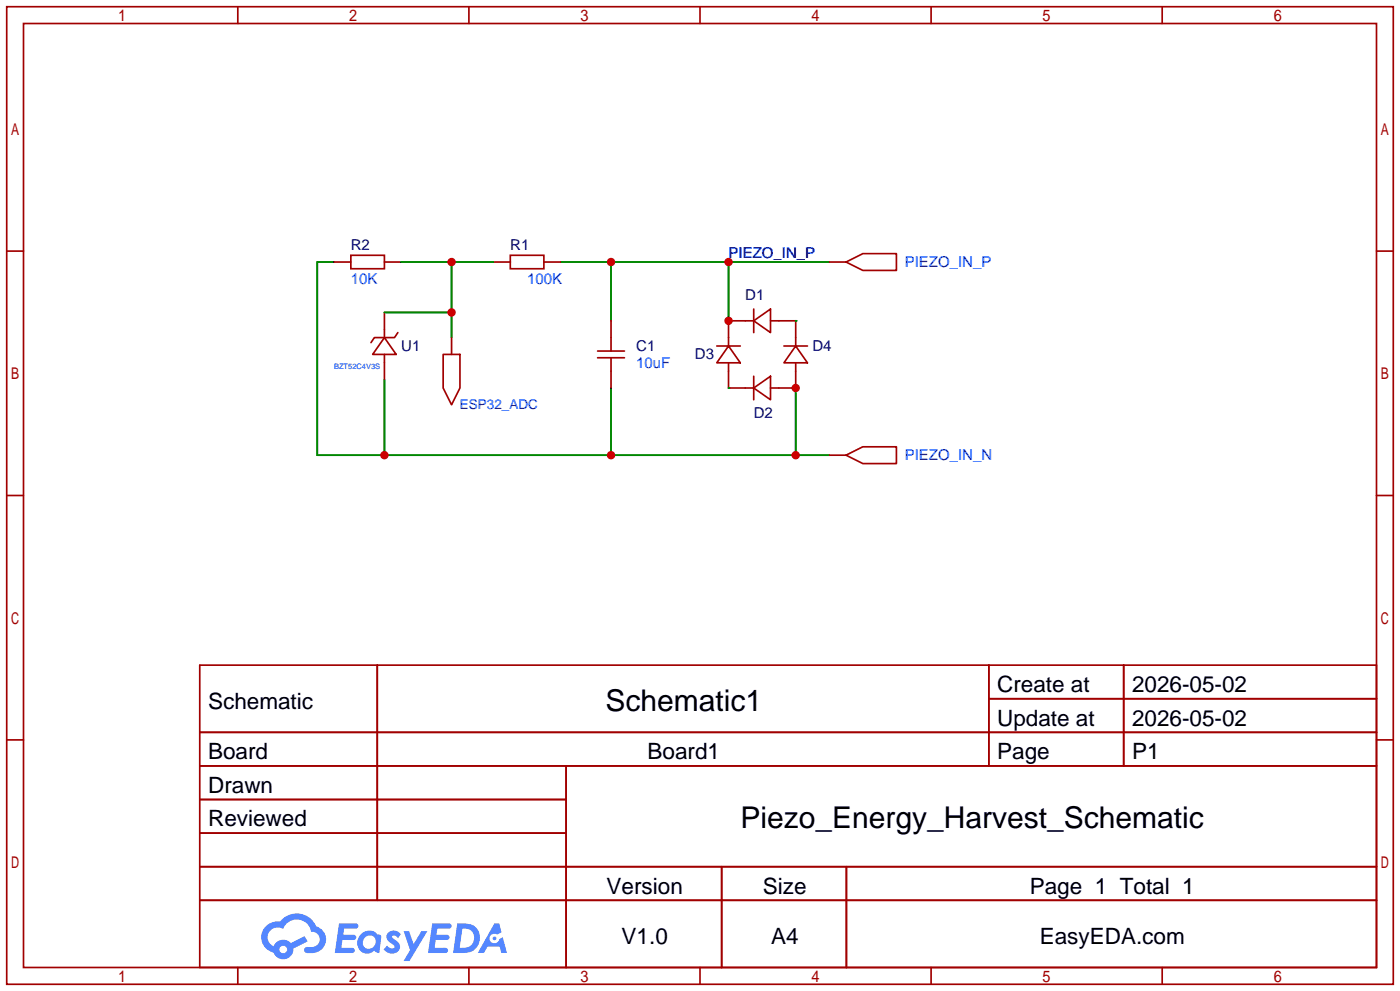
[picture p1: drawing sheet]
<svg xmlns="http://www.w3.org/2000/svg" width="212mm" height="150mm" viewBox="0 0 212 150" stroke-linecap="round" stroke-linejoin="round" font-family="sans-serif">
<g fill="none" stroke="#a10000" stroke-width=".25">
<path d="M1 1h209.8v147.8h-209.8zM3.6 3.6h204.7v142.7h-204.7zM36 1v2.6M71 1v2.6M105.9 1v2.6M140.9 1v2.6M175.9 1v2.6M1 38h2.6M208.3 38h2.5M1 74.9h2.6M208.3 74.9h2.5M1 111.9h2.6"/>
<path d="M30.2 100.6h178.1v45.7h-178.1zM30.2 110.7h178.1M30.2 115.8h178.1M57.1 100.6v35.5M85.7 115.8v30.5M149.6 100.6v15.2M149.6 105.7h58.7M170 100.6v15.2M208.3 111.9h2.5M30.2 120.9h55.5M30.2 131.1h178.1M30.2 126h55.5"/>
<path d="M30.2 136.1h178.1M109.2 131.1v15.2M128.1 131.1v15.2M36 146.3v2.5M71 146.3v2.5M105.9 146.3v2.5M140.9 146.3v2.5M175.9 146.3v2.5"/>
</g>
<g fill="#5487ff">
<path d="M58.8 141a1.3 1.3 0 0 1 1.8 .3l-.4 .6a.54 .54 0 0 0-.9-.2l.1 .1a2.32 2.32 0 0 1 1.1 1.4 1.36 1.36 0 0 1-1.1 1 1.36 1.36 0 0 1-1.4-.6l.6-.6a.7 .7 0 0 0 1.1 .3l-.1-.3a2.4 2.4 0 0 1-1.1-1.3l.1-.5z"/>
<path d="M61.1 140.8h.8l.7 2 1.2-2h.9l-2.7 4.5h-.9l.9-1.6z"/>
<path d="M51.3 139.6h1.6a1.31 1.31 0 0 1 1.3 .2 .4 .4 0 0 1-.4 .6h-1.7l-.2 1h1.7a.4 .4 0 0 1 .3 .4 .4 .4 0 0 1-.4 .4l-1.7-.1-.2 1.2h.9a1.23 1.23 0 0 1 1.1 .2 .39 .39 0 0 1-.3 .6h-2.6z"/>
<path d="M65.4 139.6h1.6a1.32 1.32 0 0 1 1.3 .2 .39 .39 0 0 1-.4 .6h-1.7l-.2 1h1.7a.4 .4 0 0 1 .3 .4 .4 .4 0 0 1-.4 .3h-1.7l-.1 1.2h.8a1.23 1.23 0 0 1 1.1 .2 .39 .39 0 0 1-.3 .6h-2.6z"/>
<path d="M74.8 139.6h.7l.4 1.4-.7 .3a.75 .75 0 0 0-1.1 .3 .75 .75 0 0 0 .5 1.1 .75 .75 0 0 0 1-.7l.5-.3 .6 2.4h-.8l-.3-.9h-1.8l-.6 .9h-.9z"/>
<path d="M69.2 139.6l-.6 4.5h1.4a2.27 2.27 0 0 0 2.5-1.6 2.27 2.27 0 0 0-1.3-2.7zM70 140.4a1.5 1.5 0 0 1 1.8 1.6 1.5 1.5 0 0 1-2 1.3h-.2z"/>
<path d="M54.6 141.3a1.62 1.62 0 0 0-.4 2.1 1.62 1.62 0 0 0 2.1 .6l.3-.2 .4 .2 .4 .1 .3-2.5-.2-.2-.1-.1a.57 .57 0 0 1-.6-.3 1.73 1.73 0 0 0-2.2 .3zM55.2 141.8a.96 .96 0 0 1 1.5 0 .96 .96 0 0 1-.2 1.4 .95 .95 0 0 1-1.4 0 .95 .95 0 0 1 .1-1.4z"/>
<path d="M40.3 140a2.37 2.37 0 0 0 1.1 4.1 1.54 1.54 0 0 0 1.8 .9 1.54 1.54 0 0 0 1.2-1.6l2.1-1-.4-.8-2.1 1a1.57 1.57 0 0 0-2.6 .5 1.5 1.5 0 0 1-.7-2.1 1.5 1.5 0 0 1 2.1-.5 2.23 2.23 0 0 1 2.3-1.4 2.23 2.23 0 0 1 2 1.8 1.16 1.16 0 0 1 1.3 1.1 1.16 1.16 0 0 1-1.1 1.2h-.7a.47 .47 0 0 0-.6 .4 .47 .47 0 0 0 .5 .5 2.26 2.26 0 0 0 2.8-2.5 2.12 2.12 0 0 0-1.5-1.5 3.2 3.2 0 0 0-5.4-.7l-.4-.1a2.55 2.55 0 0 0-1.7 .7zM42.3 143.6a.58 .58 0 0 1 1.1 0 .58 .58 0 0 1-1.1 0z"/>
<circle cx="74.8" cy="141.9" r=".28"/>
</g>
<g fill="none" stroke="#a10000" stroke-width=".25">
<path d="M50.5 39.6h2.6M53.1 38.6h5.1v2h-5.1zM58.2 39.6h2.5M74.7 39.6h2.5M77.2 38.6h5.1v2h-5.1zM82.3 39.6h2.5M125.5 39.6h2.5M128 39.6l2.6-1.2h5v2.5h-5zM58.2 51.1l1.7 2.5h-3.5zM58.2 47.2v3.9M58.2 53.6v3.8M60.2 50.3l-.5 .8h-3.1l-.5 .7"/>
<path d="M67.1 53.6h2.5v5.1l-1.3 2.5-1.2-2.5zM68.3 51.1v2.5M90.4 53.1h4.1M90.4 54.1h4.1M92.5 48.5v4.6M92.5 54.1v4.6M108.5 52.3h3.5M110.2 52.3l1.8 2.6h-3.5zM110.2 54.9v3.8h3.8M114 48.5l2.6-1.8v3.6zM114 58.7l2.6-1.8v3.6zM114 48.5h-3.8v3.8"/>
<path d="M114 46.7v3.6M114 56.9v3.6M116.6 48.5h3.8v3.8M118.6 52.3h3.6M120.4 52.3l1.8 2.6h-3.6zM120.4 54.9v3.8h-3.8M125.5 68.8h2.5M128 68.8l2.6-1.2h5v2.5h-5z"/>
</g>
<path d="M50.5 39.6h-2.5v29.2h77.5M60.7 39.6h14M68.3 39.6v11.5M84.8 39.6h40.7M92.5 39.6v8.9M110.2 39.6v8.9M58.2 57.4v11.4M58.2 47.2h10.1M92.5 58.7v10.1M110.2 58.7h.1M120.4 48.5h.1M120.4 58.7v10.1" fill="none" stroke="#008700" stroke-width=".25"/>
<g fill="#c00">
<circle cx="110.2" cy="39.6" r=".63"/>
<circle cx="110.2" cy="48.5" r=".63"/>
<circle cx="92.5" cy="39.6" r=".63"/>
<circle cx="120.4" cy="58.7" r=".63"/>
<circle cx="120.4" cy="68.8" r=".63"/>
<circle cx="92.5" cy="68.8" r=".63"/>
<circle cx="58.2" cy="68.8" r=".63"/>
<circle cx="68.3" cy="39.6" r=".63"/>
<circle cx="68.3" cy="47.2" r=".63"/>
</g>
<g font-size="4.5">
<text x="91.6" y="107.5">Schematic1</text>
<text x="112.1" y="125.3">Piezo_Energy_Harvest_Schematic</text>
</g>
<g font-size="3.4">
<text x="31.5" y="107.2">Schematic</text>
<text x="150.9" y="104.6">Create at</text>
<text x="171.3" y="104.6">2026-05-02</text>
<text x="150.9" y="109.7">Update at</text>
<text x="171.3" y="109.7">2026-05-02</text>
<text x="31.5" y="114.8">Board</text>
<text x="31.5" y="119.9">Drawn</text>
<text x="98" y="114.8">Board1</text>
<text x="150.9" y="114.8">Page</text>
<text x="171.3" y="114.8">P1</text>
<text x="31.5" y="125">Reviewed</text>
<text x="91.8" y="135.1">Version</text>
<text x="115.5" y="135.1">Size</text>
<text x="155.8" y="135.1">Page 1 Total 1</text>
<text x="94.1" y="142.7">V1.0</text>
<text x="116.7" y="142.7">A4</text>
<text x="157.3" y="142.7">EasyEDA.com</text>
</g>
<g font-size="2.3" fill="#000080">
<text x="53.1" y="37.8">R2</text>
<text x="77.2" y="37.8">R1</text>
<text x="112.8" y="45.4">D1</text>
<text x="60.7" y="53.1">U1</text>
<text x="96.3" y="53.1">C1</text>
<text x="122.9" y="53.1">D4</text>
<text x="105.2" y="54.3">D3</text>
<text x="114" y="63.2">D2</text>
</g>
<g font-size="2.3" fill="#00f">
<text x="110.2" y="39.1">PIEZO_IN_P</text>
<text x="136.9" y="40.4">PIEZO_IN_P</text>
<text x="53.1" y="42.9">10K</text>
<text x="79.8" y="42.9">100K</text>
<text x="96.3" y="55.6">10uF</text>
<text x="136.9" y="69.6">PIEZO_IN_N</text>
</g>
<text font-size="2" fill="#00f" x="69.6" y="61.9">ESP32_ADC</text>
<text font-size="1.1" fill="#00f" x="50.5" y="55.9">BZT52C4V3S</text>
</svg>
